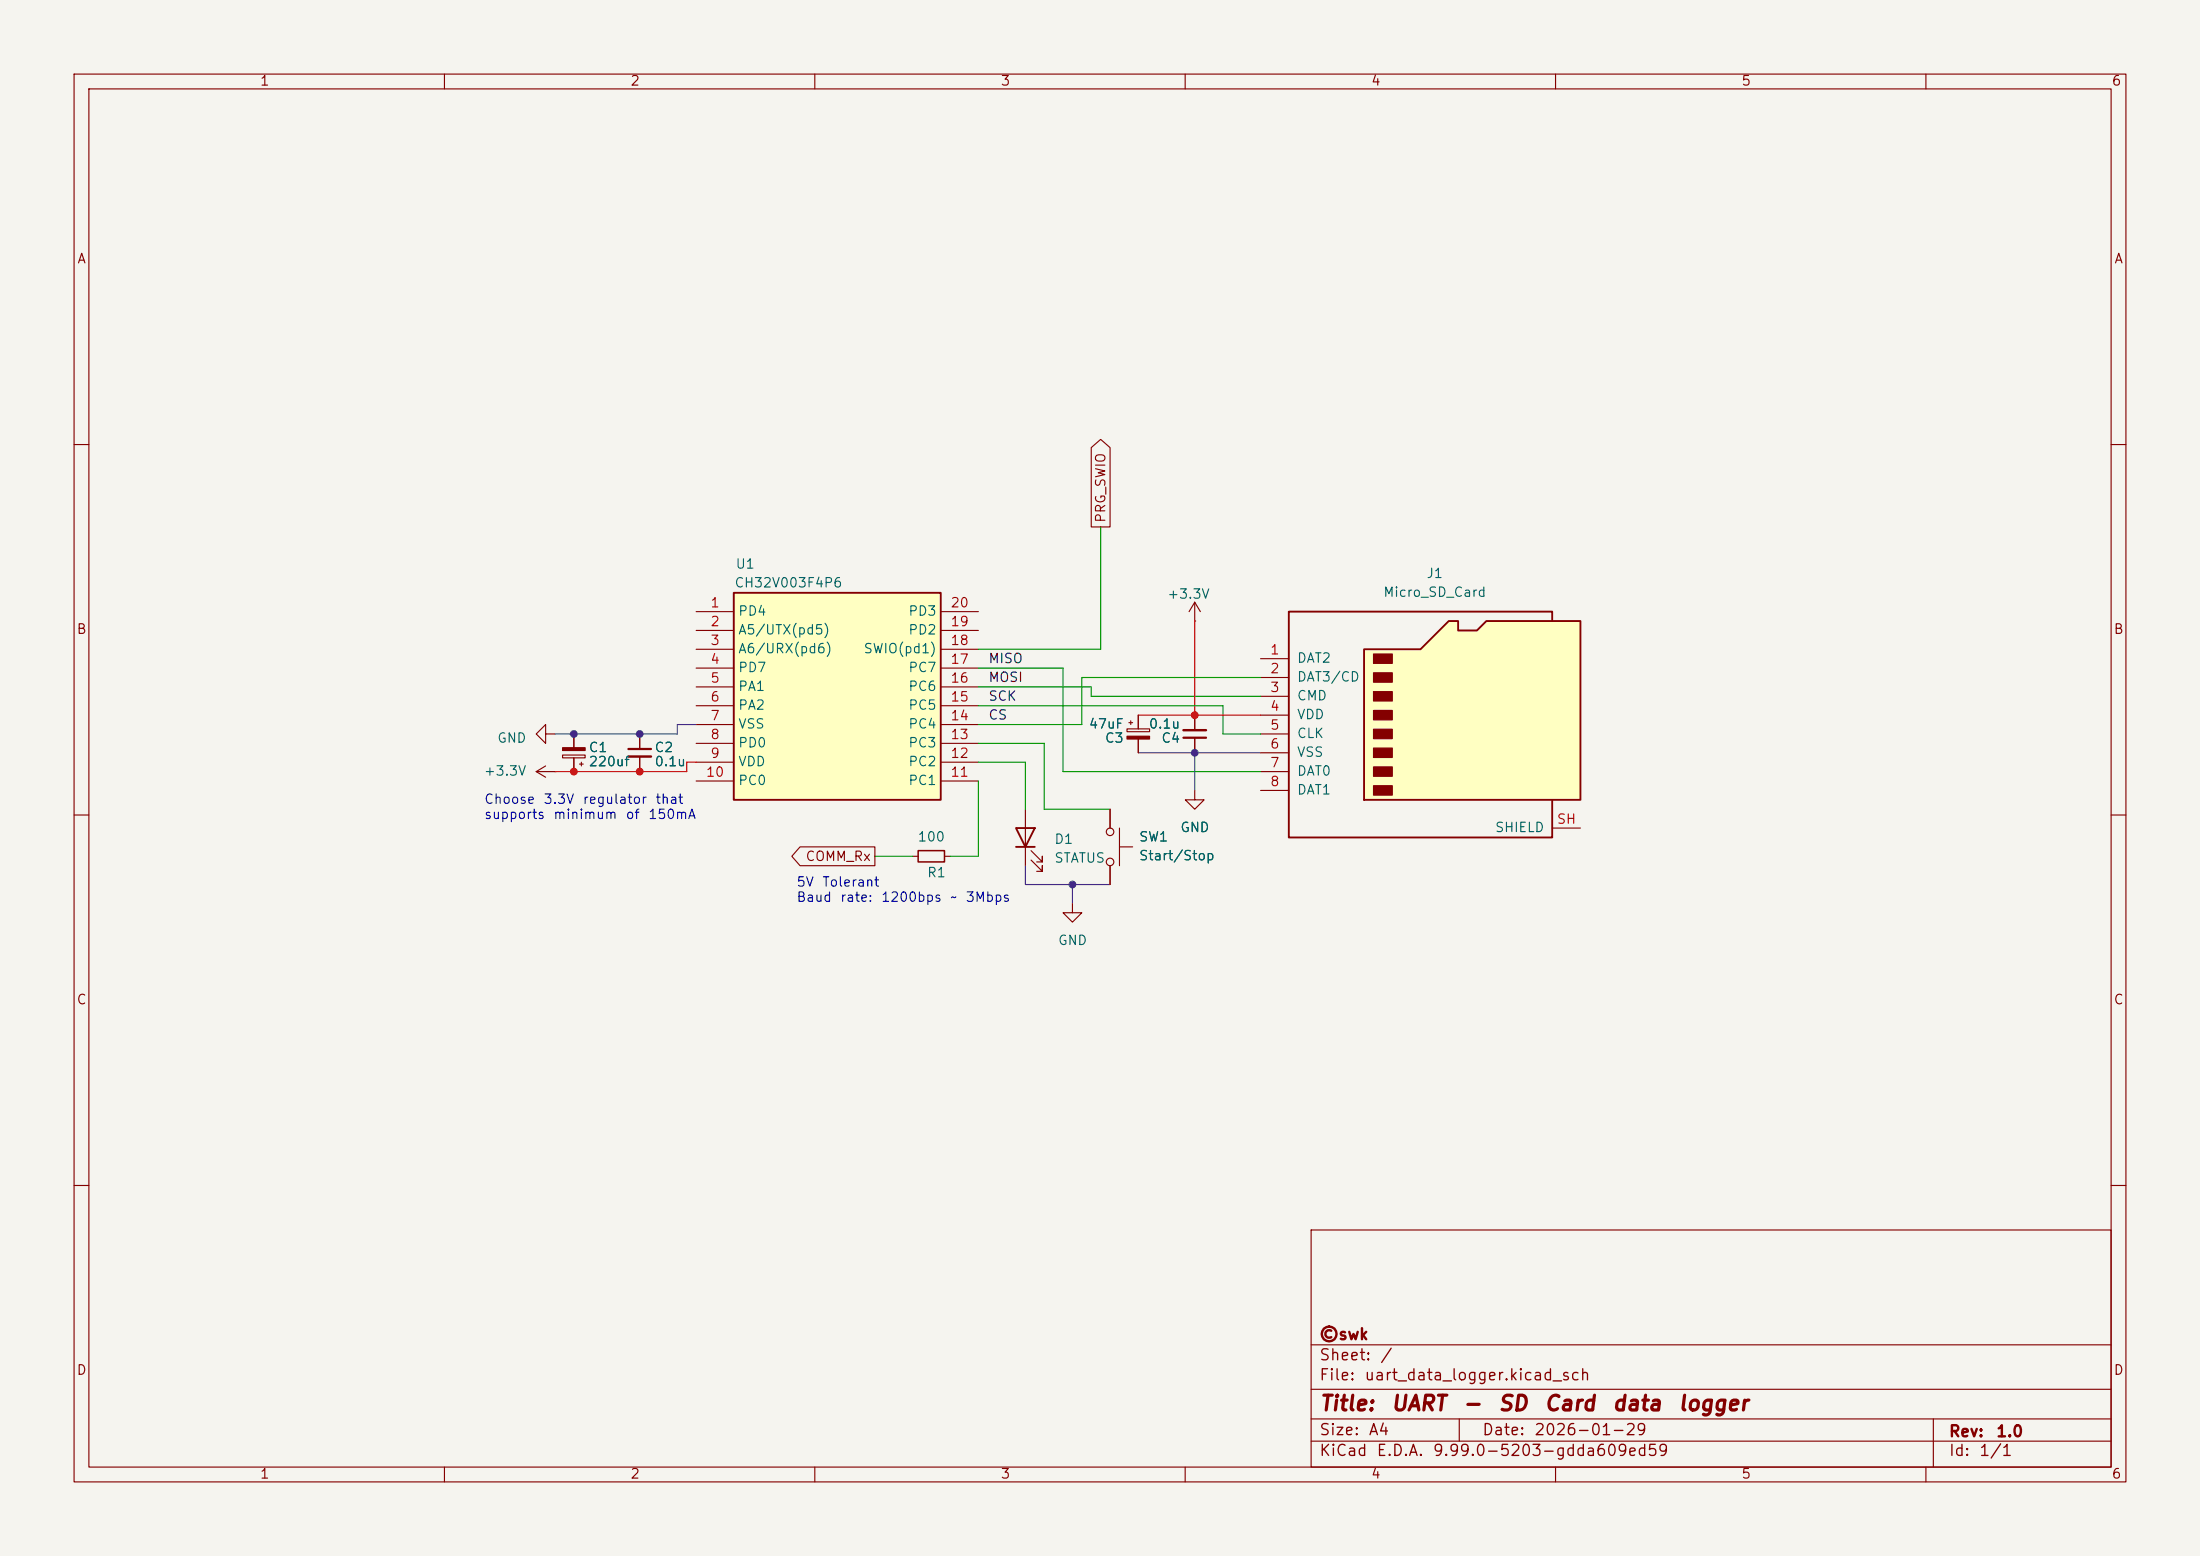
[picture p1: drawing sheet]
<svg xmlns="http://www.w3.org/2000/svg" width="297mm" height="210mm" viewBox="0 0 297 210" stroke-linecap="round" stroke-linejoin="round" font-family="sans-serif">
<path d="M0 0h297v210h-297z" fill="#f5f4ef" stroke="#f5f4ef" stroke-width=".14"/>
<g fill="none" stroke="#840000" stroke-width=".15">
<path d="M10 10h277v190h-277zM12 12h273v186h-273zM60 10v2M110 10v2M160 10v2M210 10v2M260 10v2M10 60h2M285 60h2M73.7 99.1v-1.3l-1.3 1.3 1.3 1.2v-1.2h1.2M77.5 99.1v1.8M10 110h2"/>
<path d="M72.4 104.1l1.3 .8M72.4 104.1h2.5M73.7 103.4l-1.3 .7M74.9 104.1h.1M75.9 101.9h3.1v.4h-3.1zM77.5 102.3v1.8M78.2 103.1h.5M78.5 102.9v.5M138.4 109.2v7.6M139.2 116.1l1.5 1.5v-.8v.8h-.7M139.2 114.8l1.5 1.5v-.7v.7h-.7M285 110h2"/>
<path d="M144.8 121.9v1.3h1.2l-1.2 1.3-1.3-1.3h1.3M10 160h2M177 166h108v32h-108zM285 160h2M60 198v2M110 198v2M160 198v2M177 194.5h108M177 191.5h108M177 187.5h108M177 181.5h108M197 191.5v3"/>
<path d="M210 198v2M260 198v2M261 191.5v6.5"/>
</g>
<path d="M75.9 100.9h3.1v.4h-3.1z" fill="#840000" stroke="#840000" stroke-width=".15"/>
<path d="M137.2 111.8h2.5l-1.3 2.5zM137.2 114.3h2.5" fill="none" stroke="#840000" stroke-width=".25"/>
<path d="M99.1 80h27.9v28h-27.9z" fill="#ffffc2"/>
<path d="M99.1 80h27.9v28h-27.9z" fill="none" stroke="#840000" stroke-width=".25"/>
<g fill="none" stroke="#840000" stroke-width=".15">
<path d="M86.4 99.1v2M94 82.6h5.1M94 97.8h5.1M94 95.3h5.1M94 92.7h5.1M94 90.2h5.1M94 87.6h5.1M94 85.1h5.1M127 82.6h5.1M127 97.8h5.1M127 95.3h5.1M127 92.7h5.1"/>
<path d="M127 90.2h5.1M127 87.6h5.1M127 85.1h5.1M161.3 96.5v2.1M161.3 99.6v2M86.4 102.1v2M94 105.4h5.1M94 102.9h5.1M94 100.3h5.1M123.2 115.6h.8M127 105.4h5.1M127 102.9h5.1"/>
<path d="M127 100.3h5.1M127.5 115.6h.8M149.9 109.2v2.6M149.9 116.8v2.6M151.1 114.3h1.8M151.1 111.8v5M161.3 106.7v1.3h1.3l-1.3 1.2-1.3-1.2h1.3"/>
<circle cx="149.9" cy="112.3" r=".51"/>
<circle cx="149.9" cy="116.3" r=".51"/>
</g>
<path d="M159.8 99.6h3M84.8 101.1h3.1" fill="none" stroke="#840000" stroke-width=".3"/>
<path d="M159.8 98.6h3M84.8 102.1h3.1" fill="none" stroke="#840000" stroke-width=".33"/>
<path d="M124 114.8h3.5v1.5h-3.5z" fill="none" stroke="#840000" stroke-width=".2"/>
<path d="M184.1 87.6h7.7l3.8-3.8h1.2v1.3h2.6l1.3-1.3h12.7v24.2h-29.3z" fill="#ffffc2"/>
<path d="M184.1 87.6h7.7l3.8-3.8h1.2v1.3h2.6l1.3-1.3h12.7v24.2h-29.3zM209.5 83.8v-1.2h-35.5v30.4h35.5v-5" fill="none" stroke="#840000" stroke-width=".25"/>
<g fill="#840000" stroke="#840000" stroke-width=".15">
<path d="M185.4 88.3h2.6v1.2h-2.6z"/>
<path d="M185.4 90.8h2.6v1.3h-2.6z"/>
<path d="M185.4 93.3h2.6v1.3h-2.6z"/>
<path d="M185.4 95.9h2.6v1.3h-2.6z"/>
<path d="M185.4 98.4h2.6v1.3h-2.6z"/>
<path d="M185.4 101h2.6v1.2h-2.6z"/>
<path d="M185.4 103.5h2.6v1.3h-2.6z"/>
<path d="M185.4 106h2.6v1.3h-2.6z"/>
<path d="M152.1 99.4h3.1v.3h-3.1z"/>
</g>
<g fill="none" stroke="#840000" stroke-width=".15">
<path d="M147.3 60.4l1.3-1.1 1.3 1.1v10.7h-2.6zM77.5 99.1v1.8M86.4 99.1v2M152.1 98.4h3.1v.4h-3.1zM152.4 97.5h.5M152.7 97.3v.5M153.7 96.5v1.9M153.7 99.7v1.9M161.3 83.8h.1M161.3 81.3l-.8 1.3M161.3 81.3l.8 1.3M161.3 81.3v2.5"/>
<path d="M161.3 96.5v2.1M161.3 99.6v2M170.2 88.9h3.8M170.2 91.4h3.8M170.2 94h3.8M170.2 96.5h3.8M170.2 99.1h3.8M77.5 102.3v1.8M86.4 102.1v2M108 114.3h10.1v2.5h-10.1l-1.1-1.2zM149.9 109.2v2.6M149.9 116.8v2.6"/>
<path d="M170.2 101.6h3.8M170.2 104.1h3.8M170.2 106.7h3.8M209.5 111.8h3.9"/>
</g>
<path d="M148.6 71.1v16.5h-16.5M132.1 90.2h11.4v13.9h26.7M132.1 92.7h15.2v1.3h22.9M132.1 95.3h33v3.8h5.1M170.2 91.4h-24.2v6.4h-13.9M118.1 115.6h5.1M132.1 100.3h8.9v8.9h8.9M132.1 105.4v10.2h-3.8M132.1 102.9h6.3v6.3" fill="none" stroke="#009600" stroke-width=".15"/>
<path d="M94 97.8h-2.6v1.3h-16.5M138.4 116.8v2.6h11.5M144.8 119.4v2.5M153.7 101.6h16.5M161.3 101.6v5.1" fill="none" stroke="#484848" stroke-width=".15"/>
<path d="M153.7 96.5h16.5M161.3 83.8v12.7M94 102.9h-1.3v1.2h-17.8" fill="none" stroke="#f00" stroke-width=".15"/>
<g fill="#484848" stroke="#484848" stroke-width=".14">
<circle cx="144.8" cy="119.4" r=".46"/>
<circle cx="77.5" cy="99.1" r=".46"/>
<circle cx="86.4" cy="99.1" r=".46"/>
<circle cx="161.3" cy="101.6" r=".46"/>
</g>
<g fill="#f00" stroke="#f00" stroke-width=".14">
<circle cx="77.5" cy="104.1" r=".46"/>
<circle cx="86.4" cy="104.1" r=".46"/>
<circle cx="161.3" cy="96.5" r=".46"/>
</g>
<g font-size="2" fill="#840000">
<text x="178" y="190.9">Title:</text>
<text x="187.7" y="190.9">UART</text>
<text x="197.3" y="190.9">-</text>
<text x="202.1" y="190.9">SD</text>
<text x="208.3" y="190.9">Card</text>
<text x="217.5" y="190.9">data</text>
<text x="226.4" y="190.9">logger</text>
</g>
<g font-size="1.5" fill="#840000">
<text x="178" y="184">Sheet:</text>
<text x="178" y="181.2">©swk</text>
<text x="186.2" y="184">/</text>
<text x="178" y="186.7">File:</text>
<text x="184.1" y="186.7">uart_data_logger.kicad_sch</text>
<text x="178" y="196.9">KiCad</text>
<text x="178" y="194.1">Size:</text>
<text x="184.7" y="194.1">A4</text>
<text x="185.7" y="196.9">E.D.A.</text>
<text x="193.3" y="196.9">9.99.0-5203-gdda609ed59</text>
<text x="200" y="194.1">Date:</text>
<text x="207" y="194.1">2026-01-29</text>
<text x="263" y="194.3">Rev:</text>
<text x="263" y="196.9">Id:</text>
<text x="267.1" y="196.9">1/1</text>
<text x="269.4" y="194.3">1.0</text>
</g>
<g font-size="1.3" fill="#840000">
<text x="35" y="11.9">1</text>
<text x="85" y="11.9">2</text>
<text x="135" y="11.9">3</text>
<text x="185" y="11.9">4</text>
<text x="235" y="11.9">5</text>
<text x="285" y="11.9">6</text>
<text x="10.3" y="35.9">A</text>
<text x="285.3" y="35.9">A</text>
<text x="149.5" y="70.6" transform="rotate(-90 149.5 70.6)">PRG_SWIO</text>
<text x="10.3" y="85.9">B</text>
<text x="285.3" y="85.9">B</text>
<text x="108.7" y="116.5">COMM_Rx</text>
<text x="10.3" y="135.9">C</text>
<text x="285.3" y="135.9">C</text>
<text x="10.3" y="185.9">D</text>
<text x="285.3" y="185.9">D</text>
<text x="35" y="199.9">1</text>
<text x="85" y="199.9">2</text>
<text x="135" y="199.9">3</text>
<text x="185" y="199.9">4</text>
<text x="235" y="199.9">5</text>
<text x="285" y="199.9">6</text>
</g>
<g font-size="1.3" fill="#006464">
<text x="99.2" y="77.1">U1</text>
<text x="99.1" y="79.6">CH32V003F4P6</text>
<text x="99.6" y="83.4">PD4</text>
<text x="122.5" y="83.4">PD3</text>
<text x="157.5" y="81.1">+3.3V</text>
<text x="186.6" y="80.9">Micro_SD_Card</text>
<text x="192.5" y="78.3">J1</text>
<text x="99.6" y="86">A5/UTX(pd5)</text>
<text x="99.6" y="88.5">A6/URX(pd6)</text>
<text x="116.5" y="88.5">SWIO(pd1)</text>
<text x="122.5" y="86">PD2</text>
<text x="175" y="89.8">DAT2</text>
<text x="99.6" y="91">PD7</text>
<text x="99.6" y="93.6">PA1</text>
<text x="122.5" y="93.6">PC6</text>
<text x="122.5" y="91">PC7</text>
<text x="175" y="92.3">DAT3/CD</text>
<text x="175" y="94.8">CMD</text>
<text x="67" y="100.6">GND</text>
<text x="79.4" y="101.8">C1</text>
<text x="88.3" y="101.8">C2</text>
<text x="99.6" y="96.1">PA2</text>
<text x="99.6" y="98.7">VSS</text>
<text x="99.6" y="101.2">PD0</text>
<text x="122.5" y="101.2">PC3</text>
<text x="122.5" y="98.7">PC4</text>
<text x="122.5" y="96.1">PC5</text>
<text x="146.9" y="98.7">47uF</text>
<text x="149.1" y="100.6">C3</text>
<text x="155" y="98.7">0.1u</text>
<text x="156.7" y="100.6">C4</text>
<text x="175" y="97.4">VDD</text>
<text x="175" y="99.9">CLK</text>
<text x="65.2" y="105">+3.3V</text>
<text x="79.4" y="103.7">220uf</text>
<text x="88.3" y="103.7">0.1u</text>
<text x="99.6" y="106.3">PC0</text>
<text x="99.6" y="103.7">VDD</text>
<text x="122.5" y="106.3">PC1</text>
<text x="122.5" y="103.7">PC2</text>
<text x="175" y="102.5">VSS</text>
<text x="175" y="105">DAT0</text>
<text x="175" y="107.5">DAT1</text>
<text x="123.8" y="113.9">100</text>
<text x="153.7" y="113.9">SW1</text>
<text x="159.3" y="112.6">GND</text>
<text x="201.7" y="112.6">SHIELD</text>
<text x="125.1" y="118.7">R1</text>
<text x="142.2" y="114.2">D1</text>
<text x="142.2" y="116.8">STATUS</text>
<text x="153.7" y="116.4">Start/Stop</text>
<text x="142.7" y="127.9">GND</text>
</g>
<g font-size="1.3" fill="#a90000">
<text x="95.8" y="82.3">1</text>
<text x="128.2" y="82.3">20</text>
<text x="95.8" y="84.8">2</text>
<text x="95.8" y="87.4">3</text>
<text x="95.8" y="89.9">4</text>
<text x="128.2" y="89.9">17</text>
<text x="128.2" y="87.4">18</text>
<text x="128.2" y="84.8">19</text>
<text x="171.4" y="88.6">1</text>
<text x="95.8" y="92.5">5</text>
<text x="95.8" y="95">6</text>
<text x="128.2" y="95">15</text>
<text x="128.2" y="92.5">16</text>
<text x="171.4" y="91.2">2</text>
<text x="171.4" y="93.7">3</text>
<text x="95.8" y="97.5">7</text>
<text x="95.8" y="100.1">8</text>
<text x="128.2" y="100.1">13</text>
<text x="128.2" y="97.5">14</text>
<text x="171.4" y="96.3">4</text>
<text x="171.4" y="98.8">5</text>
<text x="171.4" y="101.3">6</text>
<text x="95.2" y="105.2">10</text>
<text x="95.8" y="102.6">9</text>
<text x="128.2" y="105.2">11</text>
<text x="128.2" y="102.6">12</text>
<text x="171.4" y="103.9">7</text>
<text x="171.4" y="106.4">8</text>
<text x="210.1" y="111.5">SH</text>
</g>
<g font-size="1.3" fill="#0f0f0f">
<text x="133.3" y="89.8">MISO</text>
<text x="133.3" y="92.4">MOSI</text>
<text x="133.3" y="94.9">SCK</text>
<text x="133.3" y="97.4">CS</text>
</g>
<g font-size="1.3" fill="#0000c2">
<text x="65.3" y="108.8">Choose</text>
<text x="65.3" y="110.9">supports</text>
<text x="73.3" y="108.8">3.3V</text>
<text x="74.6" y="110.9">minimum</text>
<text x="78.6" y="108.8">regulator</text>
<text x="84.4" y="110.9">of</text>
<text x="87.4" y="110.9">150mA</text>
<text x="88.4" y="108.8">that</text>
<text x="107.4" y="120">5V</text>
<text x="110.9" y="120">Tolerant</text>
<text x="107.4" y="122">Baud</text>
<text x="113.3" y="122">rate:</text>
<text x="118.9" y="122">1200bps</text>
<text x="128.2" y="122">~</text>
<text x="130.3" y="122">3Mbps</text>
</g>
</svg>
